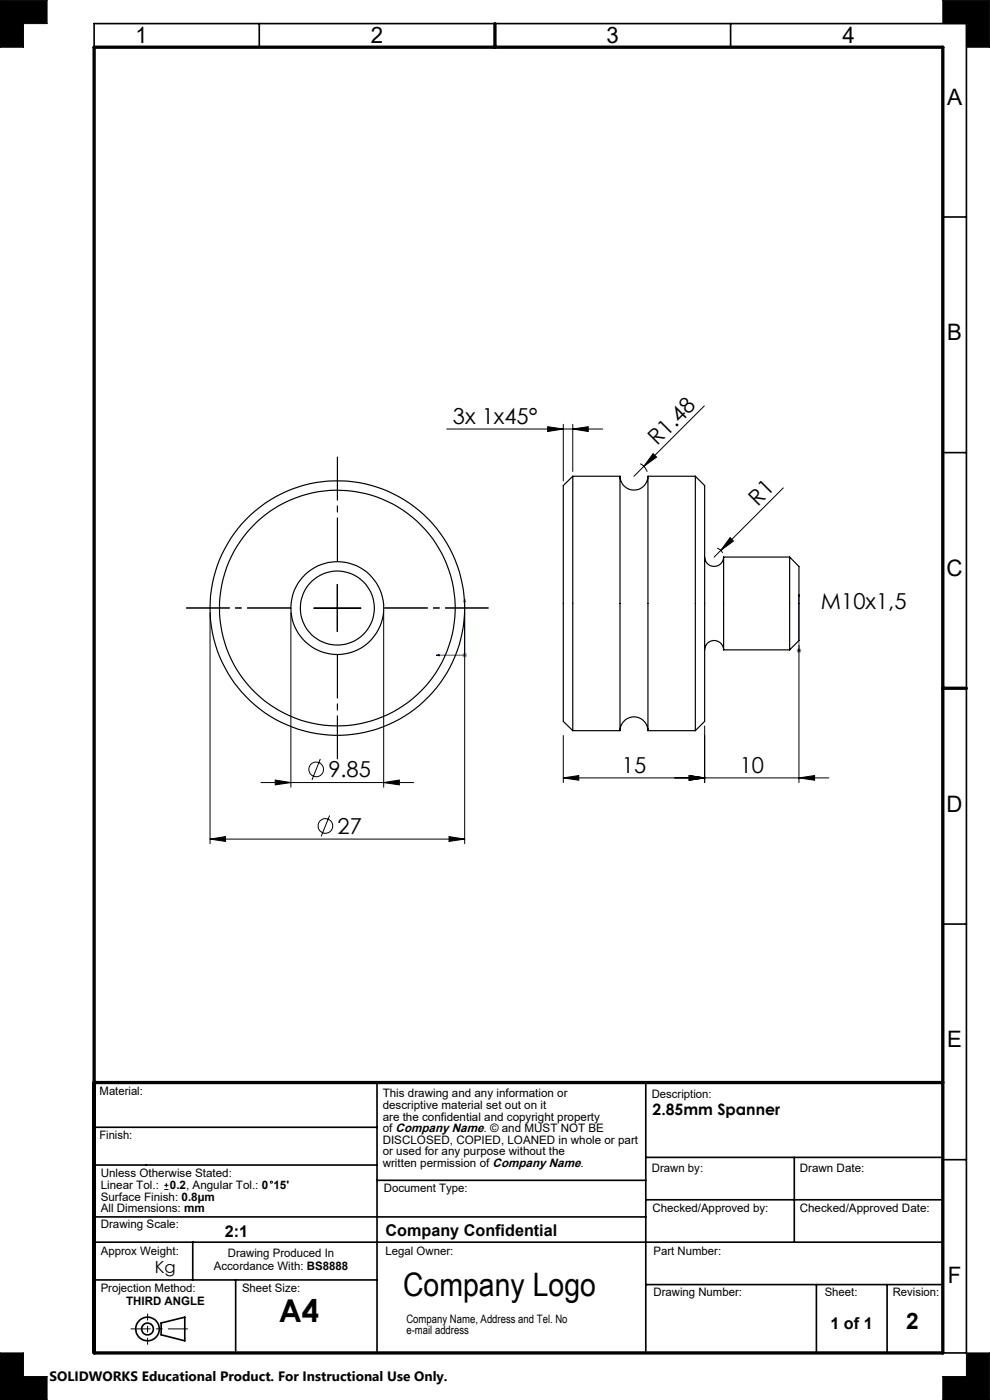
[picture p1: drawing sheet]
<svg xmlns="http://www.w3.org/2000/svg" width="210mm" height="297mm" viewBox="0 0 210 297" stroke-linecap="round" stroke-linejoin="round" font-family="sans-serif">
<g fill="none" stroke="#000" stroke-width=".35">
<path d="M20 10v-5h185v282h-5M55 5v5M155 5v5M200 46h5M200 96h5M200 196h5M20 239.1h60M80 229.7v57M137 229.7v57M20 258.2h117M20 247.2h60M80 250.4h57"/>
<path d="M137 254.5h63M137 245.5h63M168.5 245.5v18M200 246h5M20 271.5h60M20 263.5h180M40.9 263.5v8M50 271.5v15.2M137 272.5h63M173.2 272.5v14.5M188.2 272.5v14.5M34.2 280.7l5-1.3v5l-5-1.2z"/>
<circle cx="31.3" cy="281.9" r="1.25"/>
<circle cx="31.3" cy="281.9" r="2.5"/>
</g>
<path d="M169.5 137.9v.3zM169.5 126.1v.6v-.6M169.5 138h.1M169.5 126.1v11.9" fill="none" stroke="#00f" stroke-width=".21"/>
<path d="M169 138h1M169.1 137.7l.7 .7M169.5 137.5v1M169.8 137.7l-.7 .7" fill="none" stroke="#808080" stroke-width=".21"/>
<path d="M27.8 281.9h12" fill="none" stroke="#000" stroke-width=".21" stroke-dasharray="15.2 1.3 1.3 1.3" stroke-dashoffset="11.1"/>
<path d="M31.3 278.7v6.5" fill="none" stroke="#000" stroke-width=".21" stroke-dasharray="15.2 1.3 1.3 1.3" stroke-dashoffset="13.9"/>
<path d="M0 0h10v5h-5v5h-5zM200 0h10v10h-5v-5h-5zM0 287h5v5h5v5h-10zM205 287h5v10h-10v-5h5z" fill="none" stroke="#000" stroke-width=".21"/>
<path d="M20 10h180v277h-180zM105 5v5M200 146h5M20 229.7h180" fill="none" stroke="#000" stroke-width=".7"/>
<path d="M169.5 137.9v.3zM169.5 126.1v.6z" fill="#00f"/>
<path d="M0 0v10h5v-5h5v-5zM0 287v10h10v-5h-5v-5zM205 287v5h-5v5h10v-10zM200 0v5h5v5h5v-10z" fill-rule="evenodd" fill="#000"/>
<g fill="none" stroke="#000" stroke-width=".21">
<path d="M94.8 91h33M116.2 90.5l3.3 .5-3.3 .5zM119.5 90v12M121.5 91l3.3-.5v1zM121.5 90v10M135.8 98.4a2.71 2.71 0 0 1 1.5 1.7M138.5 96.2l.8 .8-2.7 2zM149.4 86.1l-14.9 14.9M152.1 116.3l.7 .4 .5 .6M154.9 114l.7 .8-2.7 2zM166.2 103.5l-14.7 14.7M44.6 130v49"/>
<path d="M61.7 130v37M66.6 129h10M71.5 124v10M81.4 130v37M98.6 130v49M169.5 136.9v29.1M119.5 156v10M149.5 154v12M44.6 178l3.2-.5v1zM44.6 178h54M55.4 166h32.3M58.4 165.5l3.3 .5-3.3 .5z"/>
<path d="M67.9 161l-1.7 4.4M69.9 173l-1.8 4.4M81.4 166l3.3-.5v1zM95.3 177.5l3.3 .5-3.3 .5zM119.5 165l3.3-.5v1zM119.5 165h56.3M146.2 164.5l3.3 .5-3.3 .5zM169.5 165l3.3-.5v1zM34.9 252.3h.8M34.9 251.5h.8M35.3 251v.9"/>
<circle cx="67.1" cy="163.2" r="1.55"/>
<circle cx="69" cy="175.2" r="1.55"/>
<circle cx="57.6" cy="250.8" r=".22"/>
</g>
<path d="M92.6 139l.6-.2v.3zM98.6 127.1l.1 .6h-.3zM98.6 127.1v11.9h-6" fill="none" stroke="#00f" stroke-width=".21"/>
<path d="M98 139h1.1M98.2 138.6l.7 .7M98.6 138.5v1M98.9 138.6l-.7 .7" fill="none" stroke="#808080" stroke-width=".21"/>
<path d="M71.6 119v-22M61.6 129h-22M71.6 139v22M81.6 129h22" fill="none" stroke="#000" stroke-width=".21" stroke-dasharray="15.2 1.3 1.3 1.3" stroke-dashoffset="6.1"/>
<path d="M92.6 139l.6 .1v-.3zM98.6 127.1l-.2 .6h.3z" fill="#00f"/>
<g fill="#000">
<path d="M138.5 96.2l.8 .8-2.7 2zM154.9 114l.7 .8-2.7 2z"/>
<path d="M116.2 90.5l3.3 .5-3.3 .5zM121.5 91l3.3-.5v1zM44.6 178l3.2-.5v1zM95.3 177.5l3.3 .5-3.3 .5zM58.4 165.5l3.3 .5-3.3 .5zM81.4 166l3.3-.5v1z"/>
<path d="M146.2 164.5l3.3 .5-3.3 .5zM119.5 165l3.3-.5v1zM169.5 165l3.3-.5v1zM146.2 164.5l3.3 .5-3.3 .5z"/>
</g>
<g fill="none" stroke="#000" stroke-width=".25">
<path d="M121.5 101v54M121.5 101l-2 2v50l2 2M121.5 101h10M131.5 101a2.96 2.96 0 0 0 3 3 2.96 2.96 0 0 0 2.9-3M131.5 101v54M137.4 101v54M137.4 101h10.1M147.5 101v54M147.5 101l2 2v50l-2 2M149.5 118.2a2.01 2.01 0 0 0 2 2 2.01 2.01 0 0 0 2-2M153.5 118.2v19.7M153.5 118.2h14"/>
<path d="M167.5 118.2l2 2v15.7l-2 2M167.5 118.2v19.7M149.5 137.9a2.01 2.01 0 0 1 2-2 2.01 2.01 0 0 1 2 2M153.5 137.9h14M121.5 155h10M131.5 155a2.96 2.96 0 0 1 3-2.9 2.96 2.96 0 0 1 2.9 2.9M137.4 155h10.1"/>
<circle cx="71.6" cy="129" r="27"/>
<circle cx="71.6" cy="129" r="9.9"/>
<circle cx="71.6" cy="129" r="7.9"/>
<circle cx="71.6" cy="129" r="25"/>
</g>
<text font-size="6.9" x="85.5" y="274.9">Company Logo</text>
<text font-size="6.7" x="59.2" y="280.6">A4</text>
<g font-size="4.8">
<text x="28.7" y="9.2">1</text>
<text x="78.7" y="9.2">2</text>
<text x="128.7" y="9.2">3</text>
<text x="178.7" y="9.2">4</text>
<text x="200.9" y="22.2">A</text>
<text x="200.9" y="72.2">B</text>
<text x="200.8" y="122.2">C</text>
<text x="200.8" y="172.2">D</text>
<text x="200.9" y="222.2">E</text>
<text x="201.1" y="272.2">F</text>
<text x="192.2" y="282">2</text>
</g>
<g font-size="4.7">
<text x="96.1" y="90">3x 1x45°</text>
<text x="139.4" y="94.7" transform="rotate(-45 139.4 94.7)">R1.48</text>
<text x="160.7" y="107.5" transform="rotate(-45 160.7 107.5)">R1</text>
<text x="174.1" y="129.3">M10x1,5</text>
<text x="69.7" y="164.9">9.85</text>
<text x="131.9" y="164">15</text>
<text x="156.9" y="164">10</text>
<text x="71.6" y="176.9">27</text>
</g>
<text font-size="3.5" x="32.8" y="270.2">Kg</text>
<g font-size="3.4">
<text x="47.7" y="262.3">2:1</text>
<text x="81.8" y="262.2">Company Confidential</text>
<text x="176.2" y="281.9">1 of 1</text>
</g>
<text font-size="3.3" x="138.4" y="236.6">2.85mm Spanner</text>
<text font-size="2.9" x="10.5" y="292.9">SOLIDWORKS Educational Product. For Instructional Use Only.</text>
<g font-size="2.5">
<text x="21.1" y="232.3">Material:</text>
<text x="81.2" y="232.8">This drawing and any information or</text>
<text x="138.3" y="233">Description:</text>
<text x="81.2" y="235.2">descriptive material set out on it</text>
<text x="81.2" y="237.7">are the confidential and copyright property</text>
<text x="21.1" y="241.7">Finish:</text>
<text x="81.2" y="240.2">of Company Name. © and MUST NOT BE</text>
<text x="81.2" y="242.7">DISCLOSED, COPIED, LOANED in whole or part</text>
<text x="81.2" y="245.1">or used for any purpose without the</text>
<text x="21.4" y="249.8">Unless Otherwise Stated:</text>
<text x="81.2" y="247.6">written permission of Company Name.</text>
<text x="138.3" y="248.5">Drawn by:</text>
<text x="169.6" y="248.5">Drawn Date:</text>
<text x="21.4" y="252.3">Linear Tol.:</text>
<text x="21.4" y="254.7">Surface Finish: 0.8µm</text>
<text x="21.4" y="257.2">All Dimensions: mm</text>
<text x="36.1" y="252.3">0.2, Angular Tol.: 0</text>
<text x="58" y="252.3">15'</text>
<text x="81.4" y="252.9">Document Type:</text>
<text x="138.4" y="257.2">Checked/Approved by:</text>
<text x="169.6" y="257.2">Checked/Approved Date:</text>
<text x="21.4" y="260.6">Drawing Scale:</text>
<text x="21.4" y="266.2">Approx Weight:</text>
<text x="45.4" y="269.5">Accordance With: BS8888</text>
<text x="48.3" y="266.7">Drawing Produced In</text>
<text x="81.8" y="266.2">Legal Owner:</text>
<text x="138.6" y="266.2">Part Number:</text>
<text x="21.4" y="274.1">Projection Method:</text>
<text x="51.3" y="274">Sheet Size:</text>
<text x="138.6" y="274.9">Drawing Number:</text>
<text x="174.9" y="274.9">Sheet:</text>
<text x="189.4" y="274.9">Revision:</text>
<text x="26.8" y="276.9">THIRD ANGLE</text>
<text x="86.2" y="280.6">Company Name, Address and Tel. No</text>
<text x="86.2" y="283">e-mail address</text>
</g>
</svg>
